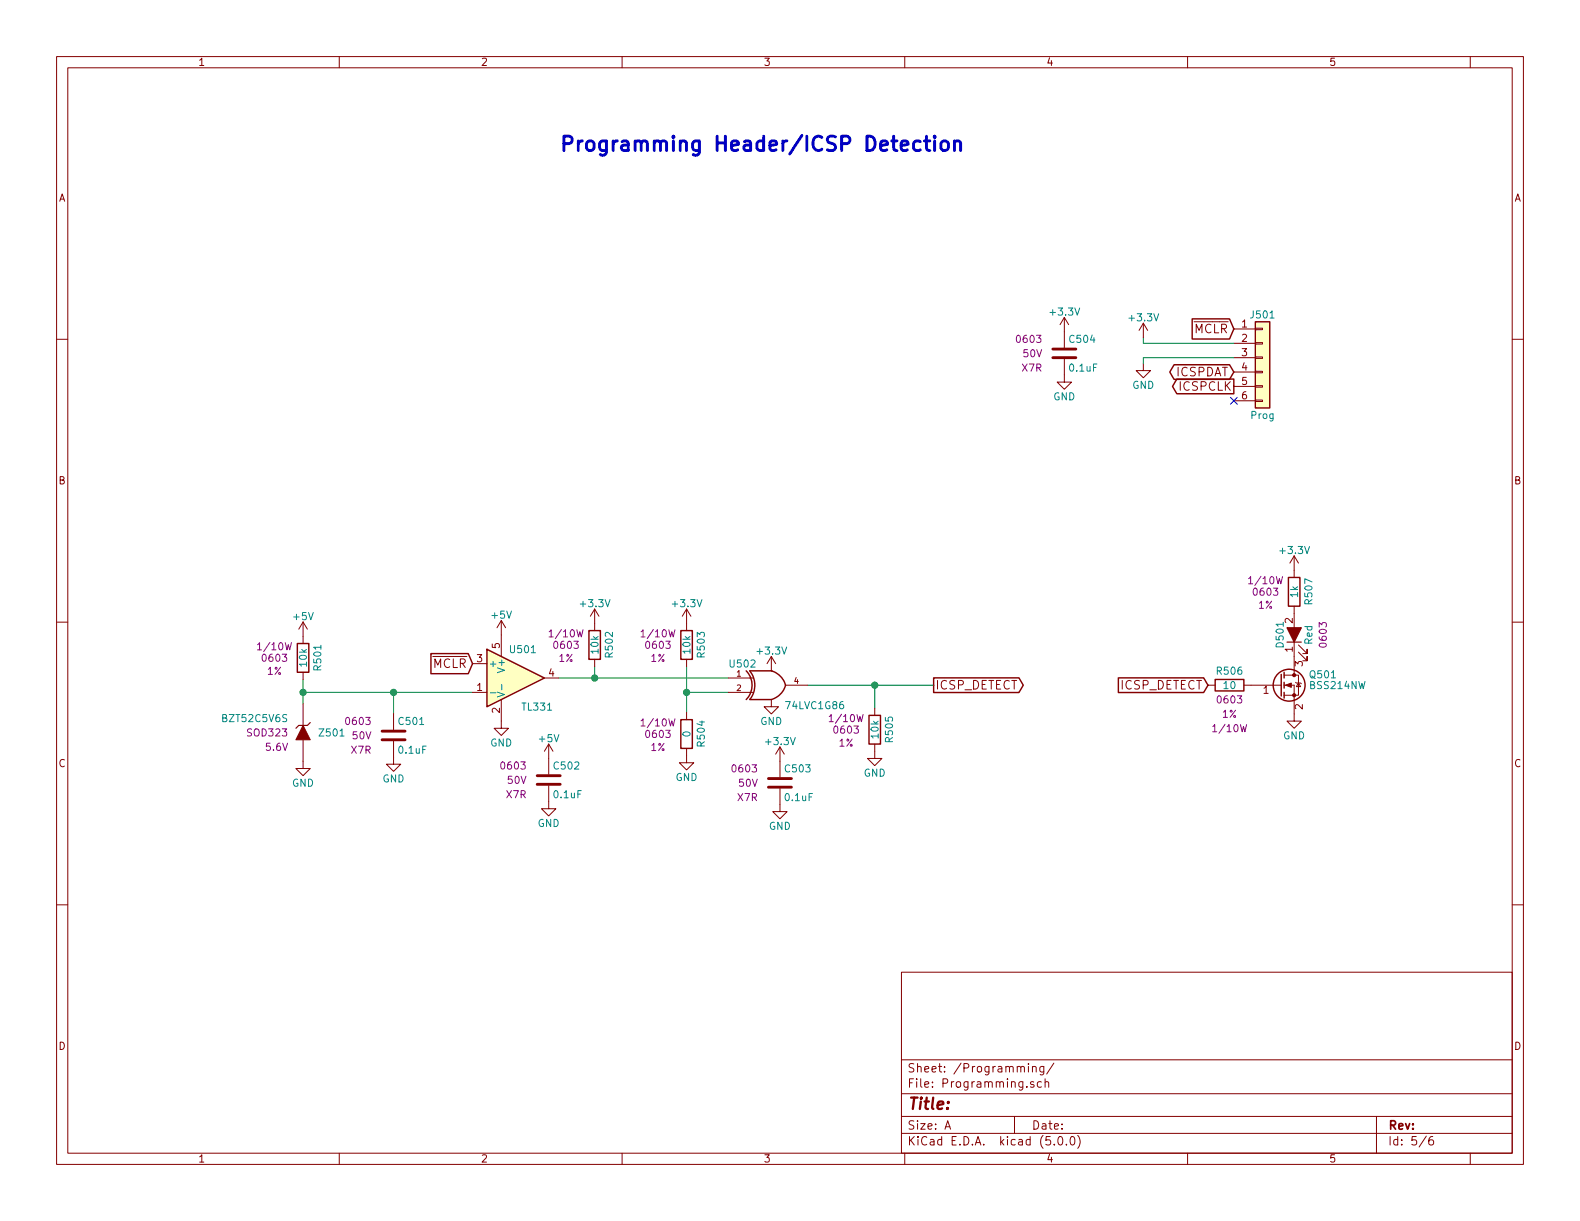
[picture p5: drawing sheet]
EESchema Schematic File Version 4
LIBS:mTouch_Test-cache
EELAYER 26 0
EELAYER END
$Descr A 11000 8500
encoding utf-8
Sheet 5 6
Title ""
Date ""
Rev ""
Comp ""
Comment1 ""
Comment2 ""
Comment3 ""
Comment4 ""
$EndDescr
$Comp
L Connector_Generic:Conn_01x06 J501
U 1 1
P 8790 2490
F 0 "J501" H 8790 2790 50  0000 C CNN
F 1 "Prog" H 8790 2090 50  0000 C CNN
F 2 "Custom Footprints Library:PICKIT3_Header" H 8790 2490 50  0001 C CNN
F 3 "" H 8790 2490 50  0001 C CNN
	1    8790 2490
	1    0    0    -1  
$EndComp
Text GLabel 8590 2290 0    60   Input ~ 0
~MCLR
Text GLabel 8590 2690 0    60   Output ~ 0
ICSPCLK
Text GLabel 8590 2590 0    60   BiDi ~ 0
ICSPDAT
NoConn ~ 8590 2790
$Comp
L power:GND #PWR0519
U 1 1
P 7960 2530
F 0 "#PWR0519" H 7960 2280 50  0001 C CNN
F 1 "GND" H 7960 2380 50  0000 C CNN
F 2 "" H 7960 2530 50  0001 C CNN
F 3 "" H 7960 2530 50  0001 C CNN
	1    7960 2530
	1    0    0    -1  
$EndComp
Wire Wire Line
	7960 2530 7960 2490
Wire Wire Line
	7960 2490 8590 2490
Wire Wire Line
	8590 2390 7960 2390
Wire Wire Line
	7960 2390 7960 2350
$Comp
L power:GND #PWR0505
U 1 1
P 3490 5020
F 0 "#PWR0505" H 3490 4770 50  0001 C CNN
F 1 "GND" H 3490 4870 50  0000 C CNN
F 2 "" H 3490 5020 50  0001 C CNN
F 3 "" H 3490 5020 50  0001 C CNN
	1    3490 5020
	-1   0    0    -1  
$EndComp
Text GLabel 3290 4620 0    60   Input ~ 0
~MCLR
$Comp
L power:GND #PWR0503
U 1 1
P 2740 5270
F 0 "#PWR0503" H 2740 5020 50  0001 C CNN
F 1 "GND" H 2740 5120 50  0000 C CNN
F 2 "" H 2740 5270 50  0001 C CNN
F 3 "" H 2740 5270 50  0001 C CNN
	1    2740 5270
	-1   0    0    -1  
$EndComp
Wire Wire Line
	2740 4970 2740 4820
Wire Wire Line
	3290 4820 2740 4820
$Comp
L power:GND #PWR0502
U 1 1
P 2110 5300
F 0 "#PWR0502" H 2110 5050 50  0001 C CNN
F 1 "GND" H 2110 5150 50  0000 C CNN
F 2 "" H 2110 5300 50  0001 C CNN
F 3 "" H 2110 5300 50  0001 C CNN
	1    2110 5300
	-1   0    0    -1  
$EndComp
Wire Wire Line
	2110 4730 2110 4820
Connection ~ 2740 4820
Connection ~ 2110 4820
Wire Wire Line
	5070 4720 4140 4720
Wire Wire Line
	4140 4720 4140 4640
Connection ~ 4140 4720
$Comp
L power:GND #PWR0510
U 1 1
P 4780 5260
F 0 "#PWR0510" H 4780 5010 50  0001 C CNN
F 1 "GND" H 4780 5110 50  0000 C CNN
F 2 "" H 4780 5260 50  0001 C CNN
F 3 "" H 4780 5260 50  0001 C CNN
	1    4780 5260
	-1   0    0    -1  
$EndComp
Wire Wire Line
	4780 4640 4780 4820
Wire Wire Line
	4780 4820 5070 4820
Connection ~ 4780 4820
$Comp
L power:GND #PWR0512
U 1 1
P 5370 4870
F 0 "#PWR0512" H 5370 4620 50  0001 C CNN
F 1 "GND" H 5370 4720 50  0000 C CNN
F 2 "" H 5370 4870 50  0001 C CNN
F 3 "" H 5370 4870 50  0001 C CNN
	1    5370 4870
	-1   0    0    -1  
$EndComp
$Comp
L power:GND #PWR0514
U 1 1
P 5430 5600
F 0 "#PWR0514" H 5430 5350 50  0001 C CNN
F 1 "GND" H 5430 5450 50  0000 C CNN
F 2 "" H 5430 5600 50  0001 C CNN
F 3 "" H 5430 5600 50  0001 C CNN
	1    5430 5600
	-1   0    0    -1  
$EndComp
$Comp
L power:GND #PWR0515
U 1 1
P 6090 5230
F 0 "#PWR0515" H 6090 4980 50  0001 C CNN
F 1 "GND" H 6090 5080 50  0000 C CNN
F 2 "" H 6090 5230 50  0001 C CNN
F 3 "" H 6090 5230 50  0001 C CNN
	1    6090 5230
	-1   0    0    -1  
$EndComp
Wire Wire Line
	6090 4930 6090 4770
Wire Wire Line
	5620 4770 6090 4770
Connection ~ 6090 4770
$Comp
L power:GND #PWR0507
U 1 1
P 3820 5580
F 0 "#PWR0507" H 3820 5330 50  0001 C CNN
F 1 "GND" H 3820 5430 50  0000 C CNN
F 2 "" H 3820 5580 50  0001 C CNN
F 3 "" H 3820 5580 50  0001 C CNN
	1    3820 5580
	-1   0    0    -1  
$EndComp
Text GLabel 6500 4770 2    60   Output ~ 0
ICSP_DETECT
Wire Wire Line
	2740 4820 2110 4820
Wire Wire Line
	2110 4820 2110 4900
Wire Wire Line
	4140 4720 3890 4720
Wire Wire Line
	4780 4820 4780 4960
Wire Wire Line
	6090 4770 6500 4770
$Comp
L Custom_Library:74LVC1G86_Power U502
U 1 1
P 5370 4770
F 0 "U502" H 5270 4920 50  0000 R CNN
F 1 "74LVC1G86" H 5460 4630 50  0000 L CNN
F 2 "TO_SOT_Packages_SMD:SOT-353_SC-70-5" H 5370 4770 50  0001 C CNN
F 3 "http://www.ti.com/lit/sg/scyt129e/scyt129e.pdf" H 5370 4770 50  0001 C CNN
F 4 "296-9854-1-ND" H 0   0   50  0001 C CNN "Digi-Key PN"
	1    5370 4770
	1    0    0    -1  
$EndComp
Text Notes 3890 1070 0    100  ~ 20
Programming Header/ICSP Detection
$Comp
L Custom_Library:TL331 U501
U 1 1
P 3590 4720
F 0 "U501" H 3640 4920 50  0000 C CNN
F 1 "TL331" H 3740 4520 50  0000 C CNN
F 2 "TO_SOT_Packages_SMD:SOT-23-5" H 3590 4820 50  0001 C CNN
F 3 "http://www.ti.com/lit/ds/symlink/tl331.pdf" H 3590 4920 50  0001 C CNN
F 4 "296-10168-1-ND" H 0   0   50  0001 C CNN "Digi-Key PN"
	1    3590 4720
	1    0    0    -1  
$EndComp
$Comp
L Custom_Library:R_Custom R?
U 1 1
P 2110 4580
AR Path="/5B6F6CC2/5B7071AA" Ref="R?"  Part="1" 
AR Path="/5B705DB1/5B7071AA" Ref="R501"  Part="1" 
F 0 "R501" V 2210 4580 50  0000 C CNN
F 1 "10k" V 2110 4580 50  0000 C CNN
F 2 "Resistors_SMD:R_0603" H 2110 4580 50  0001 C CNN
F 3 "" H 2110 4580 50  0001 C CNN
F 4 "0603" H 1911 4580 50  0000 C CNN "display_footprint"
F 5 "1%" H 1911 4489 50  0000 C CNN "Tolerance"
F 6 "1/10W" H 1910 4660 50  0000 C CNN "Wattage"
F 7 "RHM10KADCT-ND" H 2410 4980 60  0001 C CNN "Digi-Key PN"
	1    2110 4580
	1    0    0    -1  
$EndComp
$Comp
L Custom_Library:C_Custom C?
U 1 1
P 2740 5120
AR Path="/5B6F6CF0/5B707290" Ref="C?"  Part="1" 
AR Path="/5B6F6CC2/5B707290" Ref="C?"  Part="1" 
AR Path="/5B705DB1/5B707290" Ref="C501"  Part="1" 
F 0 "C501" H 2765 5220 50  0000 L CNN
F 1 "0.1uF" H 2765 5020 50  0000 L CNN
F 2 "Capacitors_SMD:C_0603" H 2778 4970 50  0001 C CNN
F 3 "" H 2765 5220 50  0001 C CNN
F 4 "0603" H 2590 5220 50  0000 R CNN "display_footprint"
F 5 "50V" H 2590 5120 50  0000 R CNN "Voltage"
F 6 "X7R" H 2590 5020 50  0000 R CNN "Dielectric"
F 7 "399-6856-1-ND" H 3165 5620 60  0001 C CNN "Digi-Key PN"
	1    2740 5120
	1    0    0    -1  
$EndComp
$Comp
L Custom_Library:R_Custom R?
U 1 1
P 4140 4490
AR Path="/5B6F6CC2/5B707381" Ref="R?"  Part="1" 
AR Path="/5B705DB1/5B707381" Ref="R502"  Part="1" 
F 0 "R502" V 4240 4490 50  0000 C CNN
F 1 "10k" V 4140 4490 50  0000 C CNN
F 2 "Resistors_SMD:R_0603" H 4140 4490 50  0001 C CNN
F 3 "" H 4140 4490 50  0001 C CNN
F 4 "0603" H 3941 4490 50  0000 C CNN "display_footprint"
F 5 "1%" H 3941 4399 50  0000 C CNN "Tolerance"
F 6 "1/10W" H 3940 4570 50  0000 C CNN "Wattage"
F 7 "RHM10KADCT-ND" H 4440 4890 60  0001 C CNN "Digi-Key PN"
	1    4140 4490
	1    0    0    -1  
$EndComp
$Comp
L Custom_Library:+3.3V #PWR0508
U 1 1
P 4140 4340
F 0 "#PWR0508" H 4140 4190 50  0001 C CNN
F 1 "+3.3V" H 4140 4480 50  0000 C CNN
F 2 "" H 4140 4340 50  0000 C CNN
F 3 "" H 4140 4340 50  0000 C CNN
	1    4140 4340
	1    0    0    -1  
$EndComp
$Comp
L Custom_Library:R_Custom R?
U 1 1
P 4780 4490
AR Path="/5B6F6CC2/5B707517" Ref="R?"  Part="1" 
AR Path="/5B705DB1/5B707517" Ref="R503"  Part="1" 
F 0 "R503" V 4880 4490 50  0000 C CNN
F 1 "10k" V 4780 4490 50  0000 C CNN
F 2 "Resistors_SMD:R_0603" H 4780 4490 50  0001 C CNN
F 3 "" H 4780 4490 50  0001 C CNN
F 4 "0603" H 4581 4490 50  0000 C CNN "display_footprint"
F 5 "1%" H 4581 4399 50  0000 C CNN "Tolerance"
F 6 "1/10W" H 4580 4570 50  0000 C CNN "Wattage"
F 7 "RHM10KADCT-ND" H 5080 4890 60  0001 C CNN "Digi-Key PN"
	1    4780 4490
	1    0    0    -1  
$EndComp
$Comp
L Custom_Library:+3.3V #PWR0509
U 1 1
P 4780 4340
F 0 "#PWR0509" H 4780 4190 50  0001 C CNN
F 1 "+3.3V" H 4780 4480 50  0000 C CNN
F 2 "" H 4780 4340 50  0000 C CNN
F 3 "" H 4780 4340 50  0000 C CNN
	1    4780 4340
	1    0    0    -1  
$EndComp
$Comp
L Custom_Library:R_Custom R?
U 1 1
P 4780 5110
AR Path="/5B6F6CC2/5B707595" Ref="R?"  Part="1" 
AR Path="/5B705DB1/5B707595" Ref="R504"  Part="1" 
F 0 "R504" V 4880 5110 50  0000 C CNN
F 1 "0" V 4780 5110 50  0000 C CNN
F 2 "Resistors_SMD:R_0603" H 4780 5110 50  0001 C CNN
F 3 "" H 4780 5110 50  0001 C CNN
F 4 "0603" H 4581 5110 50  0000 C CNN "display_footprint"
F 5 "1%" H 4581 5019 50  0000 C CNN "Tolerance"
F 6 "1/10W" H 4580 5190 50  0000 C CNN "Wattage"
F 7 "P0.0GCT-ND" H 5080 5510 60  0001 C CNN "Digi-Key PN"
	1    4780 5110
	1    0    0    -1  
$EndComp
$Comp
L Custom_Library:R_Custom R?
U 1 1
P 6090 5080
AR Path="/5B6F6CC2/5B70781B" Ref="R?"  Part="1" 
AR Path="/5B705DB1/5B70781B" Ref="R505"  Part="1" 
F 0 "R505" V 6190 5080 50  0000 C CNN
F 1 "10k" V 6090 5080 50  0000 C CNN
F 2 "Resistors_SMD:R_0603" H 6090 5080 50  0001 C CNN
F 3 "" H 6090 5080 50  0001 C CNN
F 4 "0603" H 5891 5080 50  0000 C CNN "display_footprint"
F 5 "1%" H 5891 4989 50  0000 C CNN "Tolerance"
F 6 "1/10W" H 5890 5160 50  0000 C CNN "Wattage"
F 7 "RHM10KADCT-ND" H 6390 5480 60  0001 C CNN "Digi-Key PN"
	1    6090 5080
	1    0    0    -1  
$EndComp
$Comp
L Custom_Library:C_Custom C?
U 1 1
P 3820 5430
AR Path="/5B6F6CF0/5B707A40" Ref="C?"  Part="1" 
AR Path="/5B6F6CC2/5B707A40" Ref="C?"  Part="1" 
AR Path="/5B705DB1/5B707A40" Ref="C502"  Part="1" 
F 0 "C502" H 3845 5530 50  0000 L CNN
F 1 "0.1uF" H 3845 5330 50  0000 L CNN
F 2 "Capacitors_SMD:C_0603" H 3858 5280 50  0001 C CNN
F 3 "" H 3845 5530 50  0001 C CNN
F 4 "0603" H 3670 5530 50  0000 R CNN "display_footprint"
F 5 "50V" H 3670 5430 50  0000 R CNN "Voltage"
F 6 "X7R" H 3670 5330 50  0000 R CNN "Dielectric"
F 7 "399-6856-1-ND" H 4245 5930 60  0001 C CNN "Digi-Key PN"
	1    3820 5430
	1    0    0    -1  
$EndComp
$Comp
L Custom_Library:+3.3V #PWR0511
U 1 1
P 5370 4670
F 0 "#PWR0511" H 5370 4520 50  0001 C CNN
F 1 "+3.3V" H 5370 4810 50  0000 C CNN
F 2 "" H 5370 4670 50  0000 C CNN
F 3 "" H 5370 4670 50  0000 C CNN
	1    5370 4670
	1    0    0    -1  
$EndComp
$Comp
L Custom_Library:C_Custom C?
U 1 1
P 5430 5450
AR Path="/5B6F6CF0/5B707D72" Ref="C?"  Part="1" 
AR Path="/5B6F6CC2/5B707D72" Ref="C?"  Part="1" 
AR Path="/5B705DB1/5B707D72" Ref="C503"  Part="1" 
F 0 "C503" H 5455 5550 50  0000 L CNN
F 1 "0.1uF" H 5455 5350 50  0000 L CNN
F 2 "Capacitors_SMD:C_0603" H 5468 5300 50  0001 C CNN
F 3 "" H 5455 5550 50  0001 C CNN
F 4 "0603" H 5280 5550 50  0000 R CNN "display_footprint"
F 5 "50V" H 5280 5450 50  0000 R CNN "Voltage"
F 6 "X7R" H 5280 5350 50  0000 R CNN "Dielectric"
F 7 "399-6856-1-ND" H 5855 5950 60  0001 C CNN "Digi-Key PN"
	1    5430 5450
	1    0    0    -1  
$EndComp
$Comp
L Custom_Library:+3.3V #PWR0513
U 1 1
P 5430 5300
F 0 "#PWR0513" H 5430 5150 50  0001 C CNN
F 1 "+3.3V" H 5430 5440 50  0000 C CNN
F 2 "" H 5430 5300 50  0000 C CNN
F 3 "" H 5430 5300 50  0000 C CNN
	1    5430 5300
	1    0    0    -1  
$EndComp
$Comp
L Custom_Library:ZENER_Custom Z501
U 1 1
P 2110 5100
F 0 "Z501" V 2110 5300 50  0000 C CNN
F 1 "BZT52C5V6S" V 2010 5000 50  0000 R CNN
F 2 "Diodes_SMD:D_SOD-323" H 2110 5100 60  0001 C CNN
F 3 "" H 2110 5100 60  0000 C CNN
F 4 "SOD323" V 2110 5000 50  0000 R CNN "display_footprint"
F 5 "5.6V" V 2210 5000 50  0000 R CNN "Voltage"
F 6 "BZT52C5V6S-TPMSCT-ND" V 2110 5100 50  0001 C CNN "Digi-Key PN"
	1    2110 5100
	0    1    1    0   
$EndComp
$Comp
L Custom_Library:C_Custom C?
U 1 1
P 7410 2460
AR Path="/5B6F6CF0/5B7086B3" Ref="C?"  Part="1" 
AR Path="/5B6F6CC2/5B7086B3" Ref="C?"  Part="1" 
AR Path="/5B705DB1/5B7086B3" Ref="C504"  Part="1" 
F 0 "C504" H 7435 2560 50  0000 L CNN
F 1 "0.1uF" H 7435 2360 50  0000 L CNN
F 2 "Capacitors_SMD:C_0603" H 7448 2310 50  0001 C CNN
F 3 "" H 7435 2560 50  0001 C CNN
F 4 "0603" H 7260 2560 50  0000 R CNN "display_footprint"
F 5 "50V" H 7260 2460 50  0000 R CNN "Voltage"
F 6 "X7R" H 7260 2360 50  0000 R CNN "Dielectric"
F 7 "399-6856-1-ND" H 7835 2960 60  0001 C CNN "Digi-Key PN"
	1    7410 2460
	1    0    0    -1  
$EndComp
$Comp
L Custom_Library:+3.3V #PWR0518
U 1 1
P 7960 2350
F 0 "#PWR0518" H 7960 2200 50  0001 C CNN
F 1 "+3.3V" H 7960 2490 50  0000 C CNN
F 2 "" H 7960 2350 50  0000 C CNN
F 3 "" H 7960 2350 50  0000 C CNN
	1    7960 2350
	1    0    0    -1  
$EndComp
$Comp
L Custom_Library:+3.3V #PWR0516
U 1 1
P 7410 2310
F 0 "#PWR0516" H 7410 2160 50  0001 C CNN
F 1 "+3.3V" H 7410 2450 50  0000 C CNN
F 2 "" H 7410 2310 50  0000 C CNN
F 3 "" H 7410 2310 50  0000 C CNN
	1    7410 2310
	1    0    0    -1  
$EndComp
$Comp
L power:GND #PWR0517
U 1 1
P 7410 2610
F 0 "#PWR0517" H 7410 2360 50  0001 C CNN
F 1 "GND" H 7410 2460 50  0000 C CNN
F 2 "" H 7410 2610 50  0001 C CNN
F 3 "" H 7410 2610 50  0001 C CNN
	1    7410 2610
	1    0    0    -1  
$EndComp
$Comp
L Transistor_FET:BSS214NW Q501
U 1 1
P 8910 4770
F 0 "Q501" H 9110 4845 50  0000 L CNN
F 1 "BSS214NW" H 9110 4770 50  0000 L CNN
F 2 "TO_SOT_Packages_SMD:SOT-323_SC-70" H 9110 4695 50  0001 L CIN
F 3 "https://www.infineon.com/dgdl/Infineon-BSS214NW-DS-v02_02-en.pdf?fileId=db3a30431b3e89eb011b695aebc01bde" H 8910 4770 50  0001 L CNN
F 4 "BSS214NWH6327XTSA1CT-ND" H 0   0   50  0001 C CNN "Digi-Key PN"
	1    8910 4770
	1    0    0    -1  
$EndComp
$Comp
L power:GND #PWR0521
U 1 1
P 9010 4970
F 0 "#PWR0521" H 9010 4720 50  0001 C CNN
F 1 "GND" H 9010 4820 50  0000 C CNN
F 2 "" H 9010 4970 50  0001 C CNN
F 3 "" H 9010 4970 50  0001 C CNN
	1    9010 4970
	1    0    0    -1  
$EndComp
$Comp
L Custom_Library:R_Custom R506
U 1 1
P 8560 4770
F 0 "R506" V 8460 4770 50  0000 C CNN
F 1 "10" V 8560 4770 50  0000 C CNN
F 2 "Resistors_SMD:R_0603" H 8560 4770 50  0001 C CNN
F 3 "" H 8560 4770 50  0001 C CNN
F 4 "0603" V 8660 4770 50  0000 C CNN "display_footprint"
F 5 "1%" V 8760 4770 50  0000 C CNN "Tolerance"
F 6 "1/10W" V 8860 4770 50  0000 C CNN "Wattage"
F 7 "311-10.0HRCT-ND" H 8860 5170 60  0001 C CNN "Digi-Key PN"
	1    8560 4770
	0    1    1    0   
$EndComp
Text GLabel 8410 4770 0    60   Input ~ 0
ICSP_DETECT
$Comp
L Custom_Library:LED_ALT_Custom D?
U 1 1
P 9010 4420
AR Path="/5B6F6CF0/5B70ADBA" Ref="D?"  Part="1" 
AR Path="/5B705DB1/5B70ADBA" Ref="D501"  Part="1" 
F 0 "D501" H 9010 4520 50  0000 C CNN
F 1 "Red" H 9010 4320 50  0000 C CNN
F 2 "LEDs:LED_0603" H 9010 4420 50  0001 C CNN
F 3 "" H 9010 4420 50  0001 C CNN
F 4 "0603" H 9010 4220 50  0000 C CNN "display_footprint"
F 5 "511-1310-1-ND" H 9210 4720 60  0001 C CNN "Digi-Key PN"
	1    9010 4420
	0    -1   -1   0   
$EndComp
$Comp
L Custom_Library:R_Custom R?
U 1 1
P 9010 4120
AR Path="/5B6F6CF0/5B70ADC5" Ref="R?"  Part="1" 
AR Path="/5B705DB1/5B70ADC5" Ref="R507"  Part="1" 
F 0 "R507" V 9110 4120 50  0000 C CNN
F 1 "1k" V 9010 4120 50  0000 C CNN
F 2 "Resistors_SMD:R_0603" H 9010 4120 50  0001 C CNN
F 3 "" H 9010 4120 50  0001 C CNN
F 4 "0603" H 8811 4120 50  0000 C CNN "display_footprint"
F 5 "1%" H 8811 4029 50  0000 C CNN "Tolerance"
F 6 "1/10W" H 8810 4200 50  0000 C CNN "Wattage"
F 7 "YAG2323CT-ND" H 9310 4520 60  0001 C CNN "Digi-Key PN"
	1    9010 4120
	1    0    0    -1  
$EndComp
$Comp
L Custom_Library:+3.3V #PWR0520
U 1 1
P 9010 3970
F 0 "#PWR0520" H 9010 3820 50  0001 C CNN
F 1 "+3.3V" H 9010 4110 50  0000 C CNN
F 2 "" H 9010 3970 50  0000 C CNN
F 3 "" H 9010 3970 50  0000 C CNN
	1    9010 3970
	1    0    0    -1  
$EndComp
$Comp
L power:+5V #PWR?
U 1 1
P 2110 4430
F 0 "#PWR?" H 2110 4280 50  0001 C CNN
F 1 "+5V" H 2110 4570 50  0000 C CNN
F 2 "" H 2110 4430 50  0001 C CNN
F 3 "" H 2110 4430 50  0001 C CNN
	1    2110 4430
	1    0    0    -1  
$EndComp
$Comp
L power:+5V #PWR?
U 1 1
P 3490 4420
F 0 "#PWR?" H 3490 4270 50  0001 C CNN
F 1 "+5V" H 3490 4560 50  0000 C CNN
F 2 "" H 3490 4420 50  0001 C CNN
F 3 "" H 3490 4420 50  0001 C CNN
	1    3490 4420
	1    0    0    -1  
$EndComp
$Comp
L power:+5V #PWR?
U 1 1
P 3820 5280
F 0 "#PWR?" H 3820 5130 50  0001 C CNN
F 1 "+5V" H 3820 5420 50  0000 C CNN
F 2 "" H 3820 5280 50  0001 C CNN
F 3 "" H 3820 5280 50  0001 C CNN
	1    3820 5280
	1    0    0    -1  
$EndComp
$EndSCHEMATC
